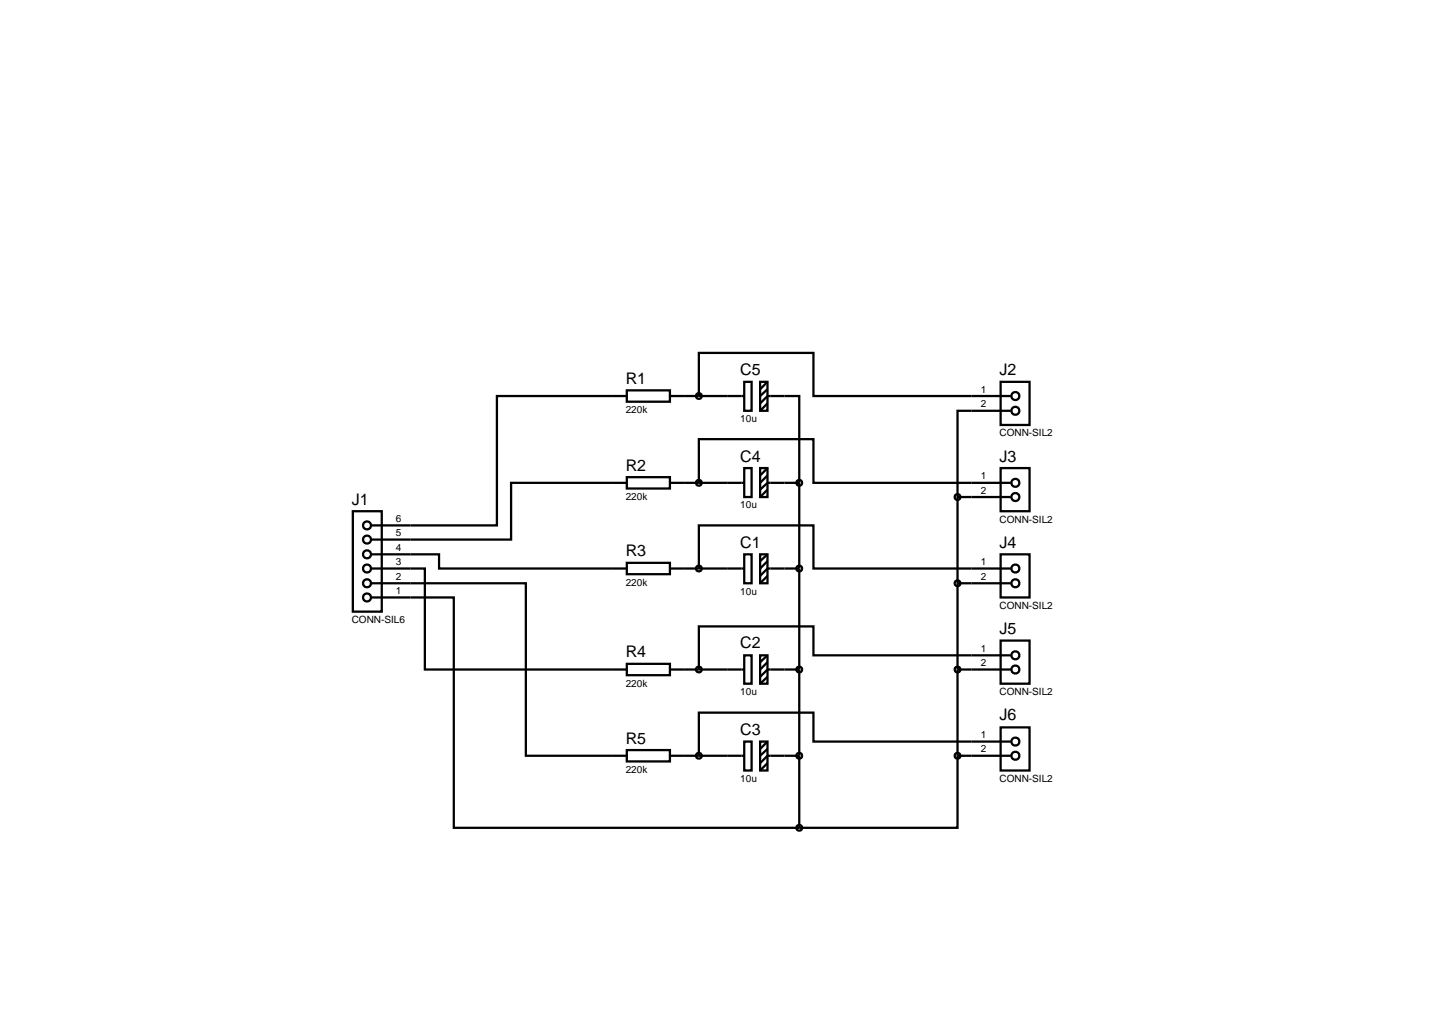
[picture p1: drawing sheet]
<svg xmlns="http://www.w3.org/2000/svg" width="257mm" height="180mm" viewBox="0 0 257 180" stroke-linecap="round" stroke-linejoin="round" font-family="sans-serif">
<g fill="none" stroke="#000" stroke-width=".4">
<path d="M110.5 68.8h7.6v2h-7.6zM110.5 69.8h-22.9v22.8h-22.1M118.1 69.8h13.1M123.2 69.8v-7.6h20.2v7.6h34.8M131.2 67.3h1.3v5.1h-1.3zM134 67.3h1.3v5.1h-1.3zM134 71.1l1.3-1.3h5.6v15.3M135.3 67.3l-1.3 1.3M135.3 68.6l-1.3 1.2M135.3 71.1l-1.3 1.3M176.4 67.3h5.1v7.6h-5.1zM178.2 72.4h-9.4v15.2"/>
<path d="M62.2 90.1h5.1v17.7h-5.1zM65.5 97.7h11.9v2.5h33.1M110.5 84.1h7.6v2h-7.6zM110.5 99.2h7.6v2h-7.6zM110.5 85.1h-20.4v10h-24.6M118.1 85.1h13.1M123.2 85.1v-7.7h20.2v7.7h34.8M131.2 97.7h1.3v5.1h-1.3zM131.2 82.5h1.3v5.1h-1.3zM134 97.7h1.3v5.1h-1.3zM134 82.5h1.3v5.1h-1.3zM135.3 97.7l-1.3 1.2"/>
<path d="M135.3 98.9l-1.3 1.3M135.3 82.5l-1.3 1.3M135.3 83.8l-1.3 1.3M135.3 86.3l-1.3 1.3M140.9 85.1v60.8M140.9 85.1h-5.6l-1.3 1.2M168.8 87.6v45.6M168.8 87.6h9.4M176.4 82.5h5.1v7.6h-5.1zM176.4 97.7h5.1v7.6h-5.1zM65.5 102.8h27.2v30.4h17.8M65.5 100.2h9.4v17.8h35.6"/>
<path d="M65.5 105.3h14.5v40.6h60.9M110.5 117h7.6v2h-7.6zM118.1 118h13.1M118.1 100.2h13.1M123.2 100.2v-7.6h20.2v7.6h34.8M131.2 115.5h1.3v5h-1.3zM134 115.5h1.3v5h-1.3zM135.3 101.5l-1.3 1.3M135.3 115.5l-1.3 1.2M135.3 116.7l-1.3 1.3M135.3 119.3l-1.3 1.2M140.9 118h-5.6l-1.3 1.3"/>
<path d="M140.9 100.2h-5.6l-1.3 1.3M168.8 118h9.4M168.8 102.8h9.4M176.4 112.9h5.1v7.6h-5.1zM178.2 115.5h-34.8v-5.1h-20.2v7.6M110.5 132.2h7.6v2h-7.6zM118.1 133.2h13.1M131.2 130.7h1.3v5.1h-1.3zM134 130.7h1.3v5.1h-1.3zM135.3 130.7l-1.3 1.3M135.3 132l-1.3 1.2M135.3 134.5l-1.3 1.3"/>
<path d="M140.9 133.2h-5.6l-1.3 1.3M168.8 133.2v12.7h-27.9M168.8 133.2h9.4M176.4 128.2h5.1v7.6h-5.1zM178.2 130.7h-34.8v-5.1h-20.2v7.6"/>
<circle cx="123.2" cy="69.8" r=".51"/>
<circle cx="179" cy="72.4" r=".7"/>
<circle cx="179" cy="69.8" r=".7"/>
<circle cx="64.7" cy="95.1" r=".7"/>
<circle cx="64.7" cy="92.6" r=".7"/>
<circle cx="64.7" cy="97.7" r=".7"/>
<circle cx="123.2" cy="85.1" r=".51"/>
<circle cx="140.9" cy="85.1" r=".51"/>
<circle cx="168.8" cy="87.6" r=".51"/>
<circle cx="179" cy="87.6" r=".7"/>
<circle cx="179" cy="85.1" r=".7"/>
<circle cx="64.7" cy="100.2" r=".7"/>
<circle cx="64.7" cy="102.8" r=".7"/>
<circle cx="64.7" cy="105.3" r=".7"/>
<circle cx="123.2" cy="100.2" r=".51"/>
<circle cx="123.2" cy="118" r=".51"/>
<circle cx="140.9" cy="100.2" r=".51"/>
<circle cx="140.9" cy="118" r=".51"/>
<circle cx="168.8" cy="102.8" r=".51"/>
<circle cx="168.8" cy="118" r=".51"/>
<circle cx="179" cy="100.2" r=".7"/>
<circle cx="179" cy="102.8" r=".7"/>
<circle cx="179" cy="115.5" r=".7"/>
<circle cx="179" cy="118" r=".7"/>
<circle cx="123.2" cy="133.2" r=".51"/>
<circle cx="140.9" cy="133.2" r=".51"/>
<circle cx="168.8" cy="133.2" r=".51"/>
<circle cx="179" cy="133.2" r=".7"/>
<circle cx="179" cy="130.7" r=".7"/>
<circle cx="140.9" cy="145.9" r=".51"/>
</g>
<g font-size="2.8">
<text x="110.3" y="67.7">R1</text>
<text x="130.5" y="66.2">C5</text>
<text x="176.2" y="66.2">J2</text>
<text x="110.3" y="83">R2</text>
<text x="130.5" y="81.4">C4</text>
<text x="176.2" y="81.4">J3</text>
<text x="62" y="89">J1</text>
<text x="110.3" y="98.1">R3</text>
<text x="130.5" y="96.6">C1</text>
<text x="176.2" y="96.6">J4</text>
<text x="176.2" y="111.8">J5</text>
<text x="110.3" y="115.9">R4</text>
<text x="130.5" y="114.3">C2</text>
<text x="110.3" y="131.1">R5</text>
<text x="130.5" y="129.6">C3</text>
<text x="176.2" y="127">J6</text>
</g>
<g font-size="1.8">
<text x="172.9" y="69.2">1</text>
<text x="172.9" y="71.8">2</text>
<text x="110.3" y="72.8">220k</text>
<text x="130.5" y="74.4">10u</text>
<text x="176.2" y="76.9">CONN-SIL2</text>
<text x="110.3" y="88.1">220k</text>
<text x="130.5" y="89.6">10u</text>
<text x="172.9" y="84.5">1</text>
<text x="172.9" y="87">2</text>
<text x="69.8" y="94.5">5</text>
<text x="69.8" y="92">6</text>
<text x="176.2" y="92.1">CONN-SIL2</text>
<text x="69.8" y="99.6">3</text>
<text x="69.8" y="97.1">4</text>
<text x="172.9" y="99.6">1</text>
<text x="69.8" y="104.7">1</text>
<text x="69.8" y="102.2">2</text>
<text x="110.3" y="103.2">220k</text>
<text x="130.5" y="104.8">10u</text>
<text x="172.9" y="102.2">2</text>
<text x="176.2" y="107.3">CONN-SIL2</text>
<text x="62" y="109.8">CONN-SIL6</text>
<text x="172.9" y="114.9">1</text>
<text x="172.9" y="117.4">2</text>
<text x="110.3" y="121">220k</text>
<text x="130.5" y="122.5">10u</text>
<text x="176.2" y="122.5">CONN-SIL2</text>
<text x="172.9" y="130.1">1</text>
<text x="110.3" y="136.2">220k</text>
<text x="130.5" y="137.8">10u</text>
<text x="172.9" y="132.6">2</text>
<text x="176.2" y="137.8">CONN-SIL2</text>
</g>
</svg>
